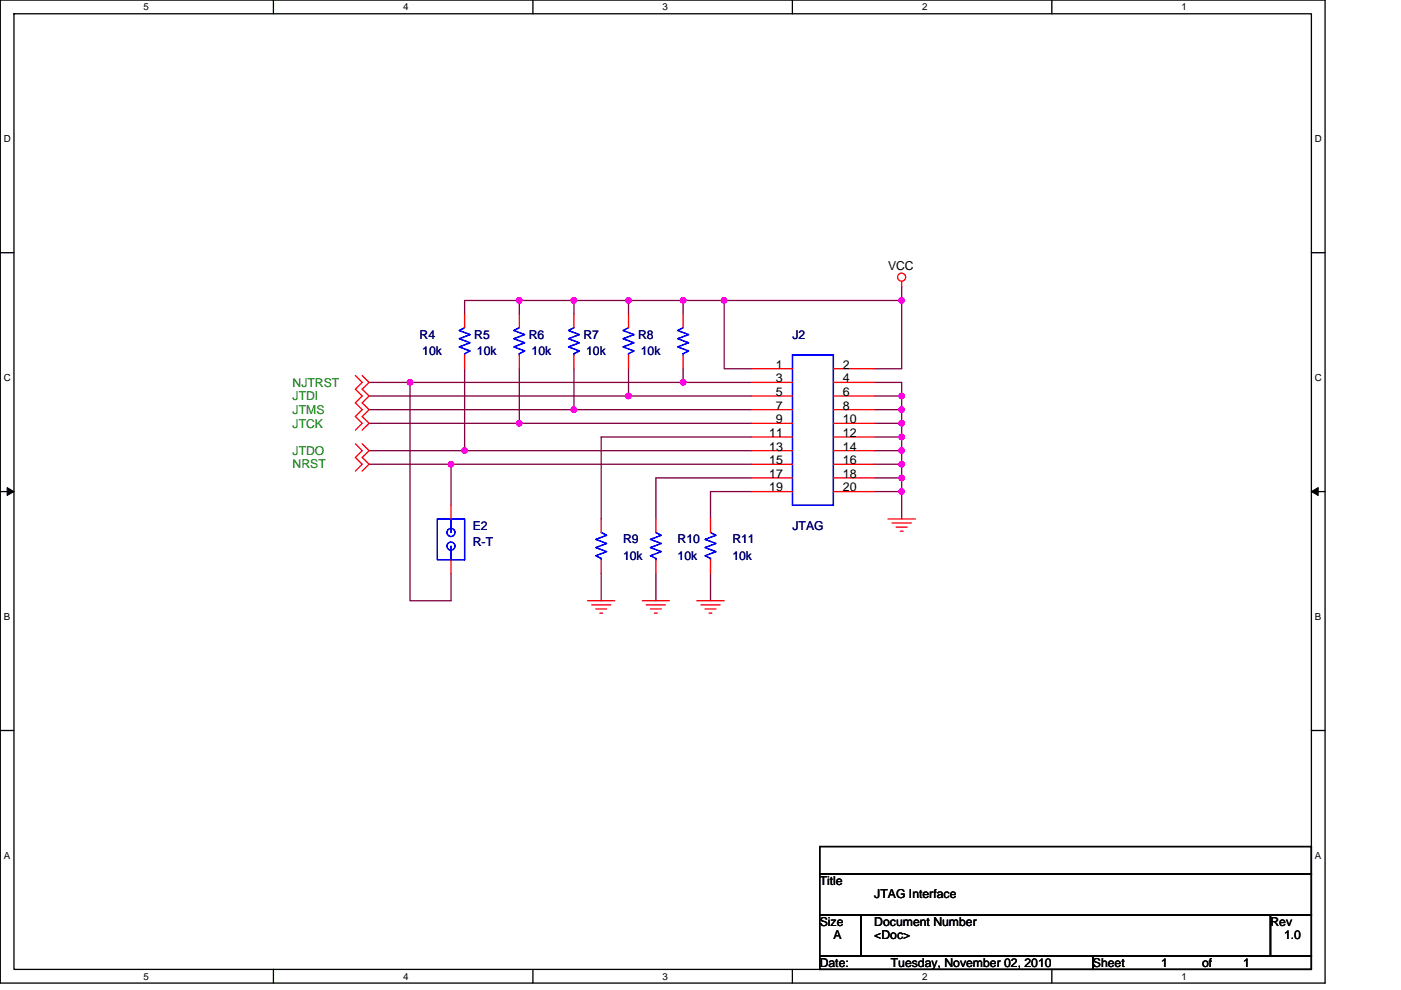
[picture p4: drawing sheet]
<svg xmlns="http://www.w3.org/2000/svg" width="297mm" height="210mm" viewBox="0 0 297 210" stroke-linecap="round" stroke-linejoin="round" font-family="sans-serif">
<path d="M.1 0h280.8v208.5h-280.8zM3 2.9h275v202.7h-275z" fill="none" stroke="#000" stroke-width=".28"/>
<g fill="#fff">
<path d="M30.5 .3h1.1v2.3h-1.1z"/>
<path d="M30.5 205.9h1.1v2.3h-1.1z"/>
</g>
<path d="M58 0v2.9M58 205.6v2.9" fill="none" stroke="#000" stroke-width=".28"/>
<g fill="#fff">
<path d="M85.5 .3h1.1v2.3h-1.1z"/>
<path d="M85.5 205.9h1.1v2.3h-1.1z"/>
</g>
<path d="M113 0v2.9M113 205.6v2.9" fill="none" stroke="#000" stroke-width=".28"/>
<g fill="#fff">
<path d="M140.5 .3h1.1v2.3h-1.1z"/>
<path d="M140.5 205.9h1.1v2.3h-1.1z"/>
</g>
<path d="M168 0v2.9M168 205.6v2.9" fill="none" stroke="#000" stroke-width=".28"/>
<g fill="#fff">
<path d="M195.5 .3h1.2v2.3h-1.2z"/>
<path d="M195.5 205.9h1.2v2.3h-1.2z"/>
</g>
<path d="M223 0v2.9M223 205.6v2.9" fill="none" stroke="#000" stroke-width=".28"/>
<g fill="#fff">
<path d="M250.5 .3h1.2v2.3h-1.2z"/>
<path d="M250.5 205.9h1.2v2.3h-1.2z"/>
<path d="M.8 28.3h1.5v2.3h-1.5z"/>
<path d="M278.8 28.3h1.5v2.3h-1.5z"/>
<path d="M.8 78.9h1.5v2.3h-1.5z"/>
<path d="M278.8 78.9h1.5v2.3h-1.5z"/>
</g>
<path d="M.1 53.6h2.9M278 53.6h2.9" fill="none" stroke="#000" stroke-width=".28"/>
<g fill="#fff">
<path d="M.8 129.6h1.4v2.3h-1.4z"/>
<path d="M278.8 129.6h1.4v2.3h-1.4z"/>
</g>
<path d="M.1 104.3h2.9M278 104.3h2.9" fill="none" stroke="#000" stroke-width=".28"/>
<path d="M1.5 103.4l1.5 .9-1.5 .8zM278 104.3l1.5-.9v1.7z" fill="#000" stroke="#000" stroke-width=".21"/>
<g fill="#fff">
<path d="M.8 180.3h1.4v2.3h-1.4z"/>
<path d="M278.8 180.3h1.4v2.3h-1.4z"/>
</g>
<path d="M.1 154.9h2.9M278 154.9h2.9M173.8 179.6h104.2v5.7h-104.2zM173.8 194h8.7v8.7h-8.7zM173.8 185.3h104.2v8.7h-104.2zM182.5 194h86.9v8.7h-86.9zM269.4 194h8.6v8.7h-8.6zM173.8 202.7h57.9v2.9h-57.9zM231.7 202.7h46.3v2.9h-46.3z" fill="none" stroke="#000" stroke-width=".28"/>
<g fill="none" stroke="#800040" stroke-width=".28">
<path d="M98.5 66.6v-2.9h11.6v2.9M98.5 78.2v17.4M110.1 78.2v11.6M110.1 63.7h11.6v2.9M121.7 78.2v8.7M121.7 63.7h11.6M133.3 78.2v5.8M133.3 63.7v2.9M133.3 63.7h11.5v2.9M144.8 78.2v2.9M144.8 63.7h8.7M153.5 63.7v14.5h5.8"/>
<path d="M153.5 63.7h37.7M191.2 63.7v14.5h-5.8M191.2 60.8v2.9M78.2 86.9h43.5M78.2 84h55.1M78.2 98.5h17.4v8.7M78.2 81.1h8.7v46.3h8.7v-5.8M78.2 89.8h31.9M78.2 95.6h20.3M86.9 81.1h57.9M95.6 98.5h63.7M98.5 95.6h60.8"/>
<path d="M110.1 89.8h49.2M121.7 86.9h37.6M133.3 84h26M144.8 81.1h14.5M159.3 92.7h-31.8v17.4M185.4 81.1h5.8v2.9M185.4 84h5.8M185.4 86.9h5.8M185.4 89.8h5.8M185.4 92.7h5.8M185.4 95.6h5.8M185.4 98.5h5.8"/>
<path d="M191.2 84v2.9M191.2 86.9v2.9M191.2 89.8v2.9M191.2 92.7v2.9M191.2 95.6v2.9M191.2 98.5v2.9M159.3 104.3h-8.7v5.8M159.3 101.4h-20.2v8.7M185.4 101.4h5.8M185.4 104.3h5.8v5.8M191.2 101.4v2.9M127.5 121.6v5.8"/>
<path d="M139.1 121.6v5.8M150.6 121.6v5.8"/>
</g>
<g fill="#f0f" stroke="#f0f" stroke-width=".28">
<circle cx="191.2" cy="84" r=".57"/>
<circle cx="191.2" cy="86.9" r=".57"/>
<circle cx="191.2" cy="89.8" r=".57"/>
<circle cx="191.2" cy="92.7" r=".57"/>
<circle cx="191.2" cy="95.6" r=".57"/>
<circle cx="191.2" cy="98.5" r=".57"/>
<circle cx="191.2" cy="104.3" r=".57"/>
<circle cx="191.2" cy="101.4" r=".57"/>
<circle cx="191.2" cy="63.7" r=".57"/>
<circle cx="153.5" cy="63.7" r=".57"/>
<circle cx="144.8" cy="81.1" r=".57"/>
<circle cx="133.2" cy="84" r=".57"/>
<circle cx="121.7" cy="86.9" r=".57"/>
<circle cx="110.1" cy="89.8" r=".57"/>
<circle cx="98.5" cy="95.6" r=".57"/>
<circle cx="86.9" cy="81.1" r=".57"/>
<circle cx="95.6" cy="98.5" r=".57"/>
<circle cx="144.8" cy="63.7" r=".57"/>
<circle cx="133.2" cy="63.7" r=".57"/>
<circle cx="121.7" cy="63.7" r=".57"/>
<circle cx="110.1" cy="63.7" r=".57"/>
</g>
<g fill="none" stroke="#f00" stroke-width=".28">
<path d="M191.2 59.7v1.1M75.4 79.7l1.4 1.4-1.4 1.4 1.4 1.5-1.4 1.4 1.4 1.5-1.4 1.4 1.4 1.5-1.4 1.4M76.8 79.7l1.4 1.4-1.4 1.4 1.4 1.5-1.4 1.4 1.4 1.5-1.4 1.4 1.4 1.5-1.4 1.4M98.5 66.6v2.9M98.5 75.3v2.9M110.1 66.6v2.9M110.1 75.3v2.9M121.7 66.6v2.9M121.7 75.3v2.9M133.3 66.6v2.9M133.3 75.3v2.9M144.8 66.6v2.9"/>
<path d="M144.8 75.3v2.9M159.3 78.2h8.7M176.7 78.2h8.7M75.4 94.1l1.4 1.5-1.4 1.4 1.4 1.5-1.4 1.4M76.8 94.1l1.4 1.5-1.4 1.4 1.4 1.5-1.4 1.4M159.3 81.1h8.7M159.3 84h8.7M159.3 86.9h8.7M159.3 89.8h8.7M159.3 92.7h8.7M159.3 95.6h8.7M159.3 98.5h8.7"/>
<path d="M176.7 81.1h8.7M176.7 84h8.7M176.7 86.9h8.7M176.7 89.8h8.7M176.7 92.7h8.7M176.7 95.6h8.7M176.7 98.5h8.7M95.6 107.2v2.9M95.6 118.7v2.9M127.5 110.1v2.8M127.5 118.7v2.9M139.1 110.1v2.8"/>
<path d="M139.1 118.7v2.9M150.6 110.1v2.8M150.6 118.7v2.9M159.3 101.4h8.7M159.3 104.3h8.7M176.7 101.4h8.7M176.7 104.3h8.7M188.3 110.1h5.8M189.1 110.9h4.1M190 111.8h2.3M190.9 112.7h.6M124.6 127.4h5.8"/>
<path d="M125.5 128.3h4M126.3 129.2h2.3M127.2 130h.6M136.2 127.4h5.7M137 128.3h4.1M137.9 129.2h2.3M138.8 130h.5M147.7 127.4h5.8M148.6 128.3h4.1M149.5 129.2h2.3M150.3 130h.6"/>
<circle cx="191.2" cy="58.8" r=".86"/>
</g>
<g fill="none" stroke="#00f" stroke-width=".28">
<path d="M98.5 69.5l-1.1 .6 2.3 .9-2.3 .8 2.3 .9-2.3 .9 2.3 .8-1.2 .6v.3M110.1 69.5l-1.2 .6 2.3 .9-2.3 .8 2.3 .9-2.3 .9 2.3 .8-1.1 .6v.3M121.7 69.5l-1.2 .6 2.3 .9-2.3 .8 2.3 .9-2.3 .9 2.3 .8-1.1 .6v.3M133.3 69.5l-1.2 .6 2.3 .9-2.3 .8 2.3 .9-2.3 .9 2.3 .8-1.1 .6v.3M144.8 69.5l-1.1 .6 2.3 .9-2.3 .8 2.3 .9-2.3 .9 2.3 .8-1.2 .6v.3M168 75.3h8.7v31.9h-8.7zM92.7 110.1h5.8v8.6h-5.8zM95.6 115.8v2.9M95.6 110.1v2.8M127.5 112.9l1.1 .6-2.3 .9 2.3 .9-2.3 .8 2.3 .9-2.3 .9 1.2 .5v.3M139.1 112.9l1.1 .6-2.3 .9 2.3 .9-2.3 .8 2.3 .9-2.3 .9 1.2 .5v.3M150.6 112.9l1.2 .6-2.3 .9 2.3 .9-2.3 .8 2.3 .9-2.3 .9 1.1 .5v.3"/>
<circle cx="95.6" cy="115.8" r=".86"/>
<circle cx="95.6" cy="112.9" r=".86"/>
</g>
<g font-size="2.6">
<text x="188.3" y="57.4">VCC</text>
<text x="164.5" y="78.2">1</text>
<text x="164.5" y="81.1">3</text>
<text x="164.5" y="84">5</text>
<text x="178.7" y="78.2">2</text>
<text x="178.7" y="81.1">4</text>
<text x="178.7" y="84">6</text>
<text x="164.5" y="86.9">7</text>
<text x="164.5" y="89.8">9</text>
<text x="178.7" y="86.9">8</text>
<text x="178.7" y="89.8">10</text>
<text x="163.1" y="92.7">11</text>
<text x="163.1" y="95.6">13</text>
<text x="178.7" y="92.7">12</text>
<text x="178.7" y="95.6">14</text>
<text x="163.1" y="98.4">15</text>
<text x="163.1" y="101.3">17</text>
<text x="178.7" y="98.4">16</text>
<text x="178.7" y="101.3">18</text>
<text x="163.1" y="104.2">19</text>
<text x="178.7" y="104.2">20</text>
<text x="173.8" y="187.7">Title</text>
<text x="185.4" y="190.6">JTAG Interface</text>
<text x="173.8" y="196.4">Size</text>
<text x="185.4" y="196.4">Document Number</text>
<text x="269.4" y="196.4">Rev</text>
<text x="176.7" y="199.3">A</text>
<text x="185.4" y="199.3">&lt;Doc&gt;</text>
<text x="272.2" y="199.3">1.0</text>
<text x="173.8" y="205">Date:</text>
<text x="188.9" y="205">Tuesday, November 02, 2010</text>
<text x="231.7" y="205">Sheet</text>
<text x="246.2" y="205">1</text>
<text x="254.9" y="205">of</text>
<text x="263.6" y="205">1</text>
</g>
<g font-size="2.6" fill="#000080">
<text x="89" y="71.8">R4</text>
<text x="100.5" y="71.8">R5</text>
<text x="112.1" y="71.8">R6</text>
<text x="123.7" y="71.8">R7</text>
<text x="135.3" y="71.8">R8</text>
<text x="168" y="71.8">J2</text>
<text x="89.5" y="75.3">10k</text>
<text x="101.1" y="75.3">10k</text>
<text x="112.7" y="75.3">10k</text>
<text x="124.3" y="75.3">10k</text>
<text x="135.9" y="75.3">10k</text>
<text x="100.2" y="112.4">E2</text>
<text x="168" y="112.4">JTAG</text>
<text x="100.2" y="115.9">R-T</text>
<text x="132.1" y="115.3">R9</text>
<text x="132.1" y="118.8">10k</text>
<text x="143.7" y="115.3">R10</text>
<text x="143.7" y="118.8">10k</text>
<text x="155.3" y="115.3">R11</text>
<text x="155.3" y="118.8">10k</text>
</g>
<g font-size="2.6" fill="#008000">
<text x="62" y="82">NJTRST</text>
<text x="62" y="84.9">JTDI</text>
<text x="62" y="87.8">JTMS</text>
<text x="62" y="90.7">JTCK</text>
<text x="62" y="99.4">NRST</text>
<text x="62" y="96.5">JTDO</text>
</g>
<g font-size="2.1">
<text x="30.5" y="2.2">5</text>
<text x="85.5" y="2.2">4</text>
<text x="140.5" y="2.2">3</text>
<text x="195.5" y="2.2">2</text>
<text x="250.5" y="2.2">1</text>
<text x=".8" y="30.1">D</text>
<text x="278.8" y="30.1">D</text>
<text x=".8" y="80.8">C</text>
<text x="278.8" y="80.8">C</text>
<text x=".8" y="131.4">B</text>
<text x="278.8" y="131.4">B</text>
<text x=".8" y="182.1">A</text>
<text x="278.8" y="182.1">A</text>
<text x="30.5" y="207.8">5</text>
<text x="85.5" y="207.8">4</text>
<text x="140.5" y="207.8">3</text>
<text x="195.5" y="207.8">2</text>
<text x="250.5" y="207.8">1</text>
</g>
</svg>
